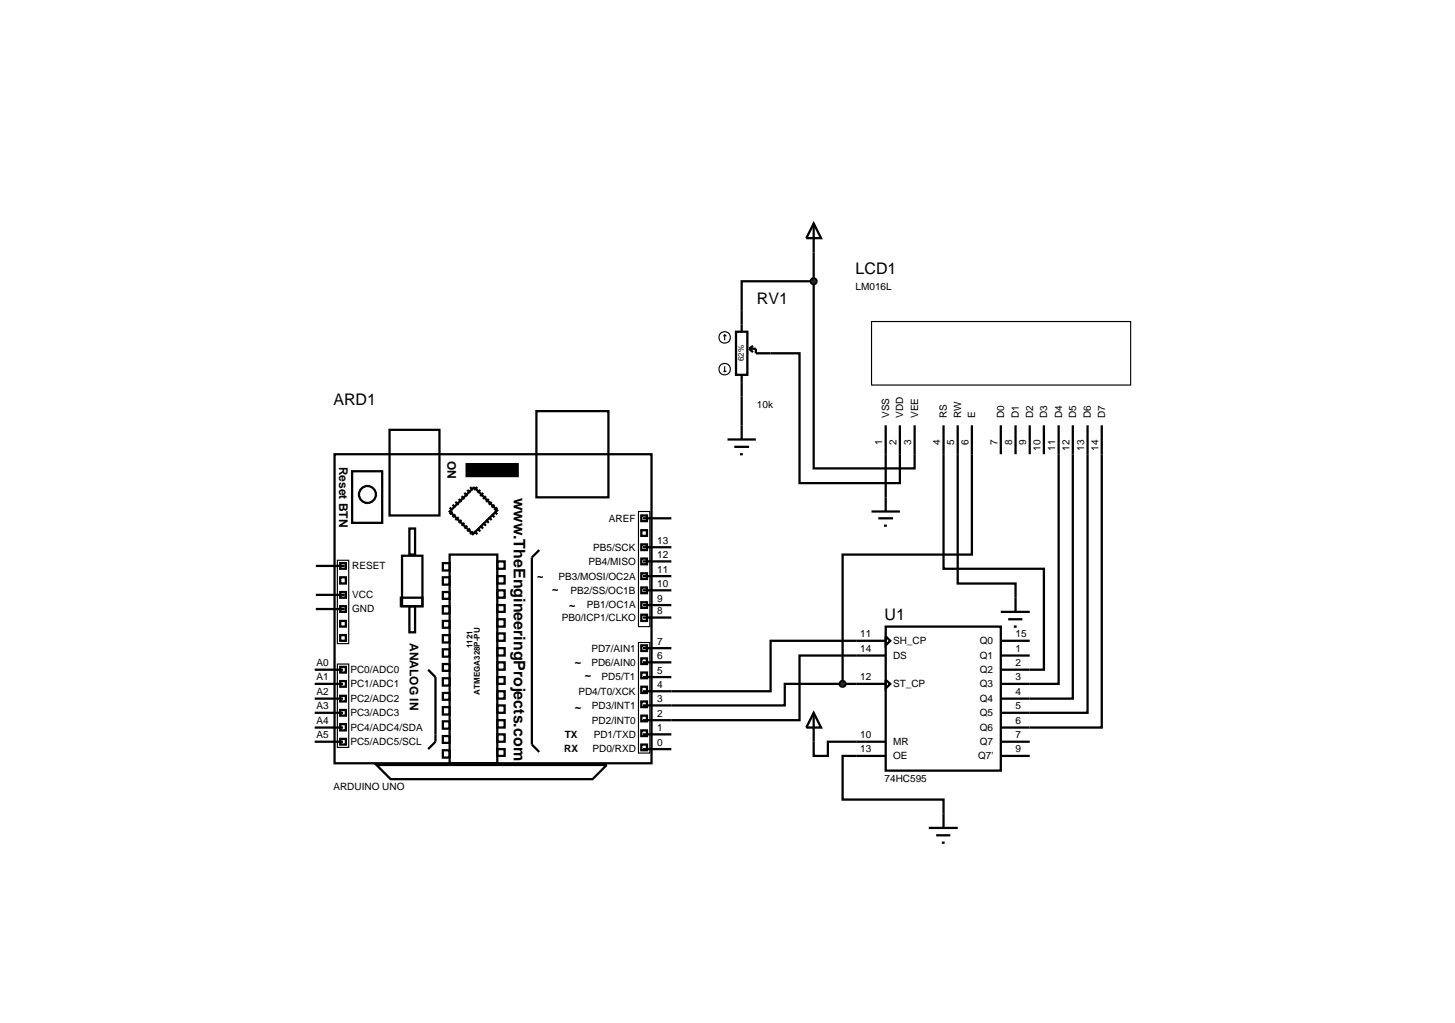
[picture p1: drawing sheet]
<svg xmlns="http://www.w3.org/2000/svg" width="257mm" height="180mm" viewBox="0 0 257 180" stroke-linecap="round" stroke-linejoin="round" font-family="sans-serif">
<g fill="none" stroke="#000" stroke-width=".4">
<path d="M143.5 49.6h-12.7v5.1M143.5 49.6v33h17.8v-7.6M143.5 44.5v5.1M68.7 75.8h8.8v15.1h-8.8zM94.6 72.5h12.7v15.2h-12.7zM130.8 69.9v5.1M135.9 62.3h5.1v22.9h17.7v-10.2M156.2 75v12.7M166.4 75v25.3h17.7v17.8h-7.6M168.9 75v27.9h10.2v5M171.4 75v22.8h-22.8v22.8M176.5 75v5.1"/>
<path d="M179.1 75v5.1M181.6 75v5.1M184.1 75v5.1M186.7 75v45.6h-10.2M189.2 75v48.2h-12.7M191.8 75v50.7h-15.3M194.3 75v53.3h-17.8M55.7 99.8h5.1M59 80.1h55.9v54.5h-55.9zM60 99.3h1v1h-1zM62.1 83.1h5.3v9.1h-5.3zM70.9 98h3.6v8.9h-3.6z"/>
<path d="M72.2 93.2h1v4.6h-1zM78.1 99.3h1.2v1.3h-1.2zM79.3 97.8h8.4v36.8h-8.4zM79.3 89.5l.5 .5M79.8 89l.5 .5M79.8 90.2l-.5 .5M80.3 88.5l.6 .5M80.3 90.7l-.5 .5M80.9 88l.5 .5M80.9 91.2l-.6 .5M81.4 87.5l.5 .5M81.4 91.7l-.5 .5"/>
<path d="M81.9 86.9l.5 .6M81.9 92.2l-.5 .5M82.4 86.4l.5 .5M82.4 92.7l-.5 .5M82.9 85.9l.5 .5M82.9 93.2l-.5 .5M83.4 93.7l-.5 .5M83.6 85.9l4.1 4.1-4.3 4.2-4.1-4zM83.6 93.7l.6 .5M84.2 93.2l.5 .5M84.2 85.9l-.6 .5M84.7 81.9h4.5v2h-4.5z"/>
<path d="M84.7 92.7l.5 .5M84.7 86.4l-.5 .5M85.2 92.2l.5 .5M85.2 86.9l-.5 .6M85.7 91.7l.5 .5M85.7 87.5l-.5 .5M86.2 91.2l.5 .5M86.2 88l-.5 .5M86.7 90.7l.5 .5M86.7 88.5l-.5 .5M87.2 90.2l.5 .5M87.2 89l-.5 .5"/>
<path d="M87.7 99h1.3v1.3h-1.3zM87.7 89.5l-.5 .5M95.1 97l-1.3 1.3v33l1.3 1.3M113.1 90.9h1v1h-1zM113.1 96h1v1h-1zM113.1 98.5h1v1h-1zM113.1 93.5h1v1h-1zM113.4 99h5M113.4 96.5h5M113.4 91.4h5M55.5 118.1h5M55.7 104.9h5.1"/>
<path d="M55.7 107.4h5.1M60 101.8h1v1.1h-1zM60 106.9h1v1h-1zM60 112h1v1h-1zM60 109.5h1v1h-1zM60 104.4h1v1h-1zM60 117.6h1v1h-1zM70.7 105.4h3.8v1.5h-3.8zM72.2 106.9h1v4.6h-1zM75.5 118.1l1.3 1.3v11.4l-1.3 1.3M78.1 101.8h1.2v1.3h-1.2zM78.1 104.4h1.2v1.2h-1.2z"/>
<path d="M78.1 106.9h1.2v1.3h-1.2zM78.1 109.5h1.2v1.2h-1.2zM78.1 112h1.2v1.3h-1.2zM78.1 114.5h1.2v1.3h-1.2zM78.1 117.1h1.2v1.2h-1.2zM78.1 119.6h1.2v1.3h-1.2zM87.7 101.6h1.3v1.3h-1.3zM87.7 104.1h1.3v1.3h-1.3zM87.7 106.7h1.3v1.2h-1.3zM87.7 109.2h1.3v1.3h-1.3zM87.7 111.7h1.3v1.3h-1.3zM87.7 114.3h1.3v1.3h-1.3z"/>
<path d="M87.7 116.8h1.3v1.3h-1.3zM87.7 119.4h1.3v1.2h-1.3zM113.1 101.1h1v1h-1zM113.1 103.6h1v1h-1zM113.1 106.2h1v1h-1zM113.1 108.4h1v1.1h-1zM113.1 113.8h1v1h-1zM113.1 116.1h1v1h-1zM113.1 118.6h1v1h-1zM113.4 119.4h5M113.4 116.8h5M113.4 114.3h5"/>
<path d="M113.4 108.9h5M113.4 106.7h5M113.4 104.1h5M113.4 101.6h5M156.2 110.5h20.3v25.4h-20.3zM156.2 115.6h-15.2v11.4h-27.6M156.2 113h-20.3v8.9h-22.5M156.2 112.2l.8 .8-.8 .8zM156.2 119.9l.8 .7-.8 .8zM176.5 113h5.1M176.5 115.6h5.1M176.5 107.9h5.1"/>
<path d="M177.8 109.2h2.5M178.8 110.5h.5M55.5 120.6h5M55.5 123.2h5M55.5 125.7h5M55.5 128.3h5M55.5 130.8h5M60 120.1h1v1h-1zM60 122.7h1v1h-1zM60 125.2h1v1h-1zM60 127.7h1v1.1h-1zM60 130.3h1v1h-1z"/>
<path d="M66.4 134.9h40.6l-2.5 2.5h-35.6zM78.1 122.2h1.2v1.2h-1.2zM78.1 124.7h1.2v1.3h-1.2zM78.1 127.2h1.2v1.3h-1.2zM78.1 129.8h1.2v1.2h-1.2zM78.1 132.3h1.2v1.3h-1.2zM87.7 121.9h1.3v1.3h-1.3zM87.7 124.4h1.3v1.3h-1.3zM87.7 127h1.3v1.3h-1.3zM87.7 129.5h1.3v1.3h-1.3zM87.7 132.1h1.3v1.2h-1.3zM113.1 121.1h1v1.1h-1z"/>
<path d="M113.1 123.7h1v1h-1zM113.1 126.2h1v1h-1zM113.1 128.8h1v1h-1zM113.1 131.3h1v1h-1zM113.4 132.1h5M113.4 129.5h5M143.5 125.7v7.6h2.5v-2.5h10.2M143.5 125.7l1.3 2.6h-2.6zM148.6 120.6h-10.2v3.8h-25M148.6 120.6h7.6M156.2 133.3h-7.6v7.7h17.8v5M176.5 130.8h5.1"/>
<path d="M176.5 133.3h5.1M163.8 146h5.1M165.1 147.3h2.5M166.1 148.6h.5"/>
<circle cx="64.8" cy="87.2" r="1.49"/>
</g>
<path d="M153.7 56.7h45.7v11.2h-45.7zM59.5 98.8h2v14.7h-2zM112.6 90.2h2v20.3h-2zM59.5 117.1h2v14.7h-2zM112.6 113.3h2v19.5h-2z" fill="none" stroke="#000" stroke-width=".2"/>
<path d="M82.1 82.9h9.4" fill="none" stroke="#000" stroke-width="2.5" stroke-linecap="butt"/>
<path d="M148.3 120.2l.3-.1-.5 .5zM148.6 120.1l.3 .1 .2 .4zM148.6 121.1l.5-.5-.2 .4zM148.1 120.6l.5 .5-.4-.2z" fill="#004000" stroke="#000" stroke-width=".4"/>
<path d="M148.6 120.1l.5 .5-.5 .5-.5-.5z" fill="#004000"/>
<g fill="none" stroke="#000" stroke-width=".4">
<path d="M143.5 39.4l1.3 2.6h-2.6zM143.5 39.4v5.1M129.8 58.5h2v7.6h-2zM130.8 54.7v3.8M128.3 77.5h5M129.5 78.8h2.6M130.8 66.1v3.8M130.8 75v2.5M132.1 61.5l.7 .6M132.1 61.5h1.2v.8h2.6M132.8 61l-.7 .5M130.5 80.1h.5"/>
<path d="M153.7 90.2h5M154.9 91.4h2.6M155.9 92.7h.5M156.2 87.7v2.5"/>
</g>
<g fill="none" stroke="#000" stroke-width=".2">
<path d="M127.8 59l-.2 .3M127.8 59l.3 .3M127.8 59v1M127.6 65.4l.2 .2M127.8 64.6v1M128.1 65.4l-.3 .2"/>
<circle cx="127.8" cy="59.5" r="1.01"/>
<circle cx="127.8" cy="65.1" r="1.01"/>
</g>
<path d="M143.1 49.3l.4-.2-.5 .5zM143.5 49.1l.3 .1 .2 .4zM144 49.6l-.1 .3-.4 .2zM143 49.6l.5 .5-.3-.1z" fill="#004000" stroke="#000" stroke-width=".4"/>
<path d="M143 49.6l.5-.5 .5 .5-.5 .5z" fill="#004000"/>
<g font-size="2.8">
<text x="133.5" y="53.6">RV1</text>
<text x="150.9" y="48.4">LCD1</text>
<text x="58.8" y="71.4">ARD1</text>
<text x="90.6" y="87.8" transform="rotate(90 90.6 87.8)">www.TheEngineeringProjects.com</text>
<text x="156" y="109.4">U1</text>
</g>
<g font-size="2.1">
<text x="59.8" y="82.3" transform="rotate(90 59.8 82.3)">Reset BTN</text>
<text x="78.9" y="81.2" transform="rotate(90 78.9 81.2)">ON</text>
<text x="94.7" y="102.2">~</text>
<text x="97.3" y="104.6">~</text>
<text x="100.3" y="107.3">~</text>
<text x="72.3" y="113.4" transform="rotate(90 72.3 113.4)">ANALOG IN</text>
<text x="101.3" y="117.4">~</text>
<text x="103.1" y="119.7">~</text>
<text x="101.3" y="125.3">~</text>
</g>
<g font-size="1.8">
<text x="150.9" y="51.2">LM016L</text>
<text x="133.5" y="71.9">10k</text>
<text x="156.8" y="73.7" transform="rotate(-90 156.8 73.7)">VSS</text>
<text x="159.3" y="73.7" transform="rotate(-90 159.3 73.7)">VDD</text>
<text x="161.9" y="73.7" transform="rotate(-90 161.9 73.7)">VEE</text>
<text x="167" y="73.7" transform="rotate(-90 167 73.7)">RS</text>
<text x="169.5" y="73.7" transform="rotate(-90 169.5 73.7)">RW</text>
<text x="172" y="73.7" transform="rotate(-90 172 73.7)">E</text>
<text x="177.1" y="73.7" transform="rotate(-90 177.1 73.7)">D0</text>
<text x="179.7" y="73.7" transform="rotate(-90 179.7 73.7)">D1</text>
<text x="182.2" y="73.7" transform="rotate(-90 182.2 73.7)">D2</text>
<text x="184.7" y="73.7" transform="rotate(-90 184.7 73.7)">D3</text>
<text x="187.3" y="73.7" transform="rotate(-90 187.3 73.7)">D4</text>
<text x="189.8" y="73.7" transform="rotate(-90 189.8 73.7)">D5</text>
<text x="192.4" y="73.7" transform="rotate(-90 192.4 73.7)">D6</text>
<text x="194.9" y="73.7" transform="rotate(-90 194.9 73.7)">D7</text>
<text x="155.6" y="78.5" transform="rotate(-90 155.6 78.5)">1</text>
<text x="158.1" y="78.5" transform="rotate(-90 158.1 78.5)">2</text>
<text x="160.7" y="78.5" transform="rotate(-90 160.7 78.5)">3</text>
<text x="165.8" y="78.5" transform="rotate(-90 165.8 78.5)">4</text>
<text x="168.3" y="78.5" transform="rotate(-90 168.3 78.5)">5</text>
<text x="170.8" y="78.5" transform="rotate(-90 170.8 78.5)">6</text>
<text x="175.9" y="78.5" transform="rotate(-90 175.9 78.5)">7</text>
<text x="178.5" y="78.5" transform="rotate(-90 178.5 78.5)">8</text>
<text x="181" y="78.5" transform="rotate(-90 181 78.5)">9</text>
<text x="183.5" y="79.5" transform="rotate(-90 183.5 79.5)">10</text>
<text x="186.1" y="79.5" transform="rotate(-90 186.1 79.5)">11</text>
<text x="188.6" y="79.5" transform="rotate(-90 188.6 79.5)">12</text>
<text x="191.2" y="79.5" transform="rotate(-90 191.2 79.5)">13</text>
<text x="193.7" y="79.5" transform="rotate(-90 193.7 79.5)">14</text>
<text x="107.4" y="92">AREF</text>
<text x="115.9" y="95.9">13</text>
<text x="62.1" y="100.4">RESET</text>
<text x="103.8" y="99.6">PB4/MISO</text>
<text x="104.6" y="97.1">PB5/SCK</text>
<text x="115.9" y="101">11</text>
<text x="115.9" y="98.4">12</text>
<text x="62.1" y="105.5">VCC</text>
<text x="62.1" y="108">GND</text>
<text x="98.5" y="102.2">PB3/MOSI/OC2A</text>
<text x="100.6" y="104.7">PB2/SS/OC1B</text>
<text x="103.5" y="107.3">PB1/OC1A</text>
<text x="115.9" y="106.1">9</text>
<text x="115.9" y="103.5">10</text>
<text x="99.1" y="109.5">PB0/ICP1/CLKO</text>
<text x="115.9" y="113.7">7</text>
<text x="115.9" y="108.3">8</text>
<text x="151.7" y="112.4">11</text>
<text x="157.5" y="113.6">SH_CP</text>
<text x="172.8" y="113.6">Q0</text>
<text x="179.1" y="112.4">15</text>
<text x="55.8" y="120">A1</text>
<text x="55.8" y="117.5">A0</text>
<text x="61.8" y="118.7">PC0/ADC0</text>
<text x="104.3" y="117.4">PD6/AIN0</text>
<text x="104.3" y="114.9">PD7/AIN1</text>
<text x="106.1" y="120">PD5/T1</text>
<text x="115.9" y="118.8">5</text>
<text x="115.9" y="116.2">6</text>
<text x="151.7" y="120">12</text>
<text x="151.7" y="115">14</text>
<text x="157.5" y="116.2">DS</text>
<text x="172.8" y="116.2">Q1</text>
<text x="172.8" y="118.7">Q2</text>
<text x="179.1" y="115">1</text>
<text x="179.1" y="117.5">2</text>
<text x="179.1" y="120">3</text>
<text x="55.8" y="125.1">A3</text>
<text x="55.8" y="122.6">A2</text>
<text x="61.8" y="123.8">PC2/ADC2</text>
<text x="61.8" y="121.2">PC1/ADC1</text>
<text x="102" y="122.5">PD4/T0/XCK</text>
<text x="104.4" y="125">PD3/INT1</text>
<text x="115.9" y="123.8">3</text>
<text x="115.9" y="121.3">4</text>
<text x="157.5" y="121.2">ST_CP</text>
<text x="172.8" y="121.2">Q3</text>
<text x="172.8" y="123.8">Q4</text>
<text x="179.1" y="122.6">4</text>
<text x="179.1" y="125.1">5</text>
<text x="55.8" y="130.2">A5</text>
<text x="55.8" y="127.7">A4</text>
<text x="61.8" y="131.4">PC5/ADC5/SCL</text>
<text x="61.8" y="128.9">PC4/ADC4/SDA</text>
<text x="61.8" y="126.3">PC3/ADC3</text>
<text x="99.6" y="130.1">TX</text>
<text x="104.4" y="127.6">PD2/INT0</text>
<text x="104.7" y="130.1">PD1/TXD</text>
<text x="115.9" y="131.5">0</text>
<text x="115.9" y="128.9">1</text>
<text x="115.9" y="126.4">2</text>
<text x="151.7" y="130.2">10</text>
<text x="157.5" y="131.4">MR</text>
<text x="172.8" y="126.3">Q5</text>
<text x="172.8" y="128.9">Q6</text>
<text x="172.8" y="131.4">Q7</text>
<text x="179.1" y="127.7">6</text>
<text x="179.1" y="130.2">7</text>
<text x="99.5" y="132.7">RX</text>
<text x="104.5" y="132.7">PD0/RXD</text>
<text x="151.7" y="132.7">13</text>
<text x="156" y="137.9">74HC595</text>
<text x="157.5" y="133.9">OE</text>
<text x="172.5" y="133.9">Q7'</text>
<text x="179.1" y="132.7">9</text>
<text x="58.8" y="139.4">ARDUINO UNO</text>
</g>
<g font-size="1.4">
<text x="131.2" y="63.7" transform="rotate(-90 131.2 63.7)">62%</text>
<text x="83.3" y="114.3" transform="rotate(-90 83.3 114.3)">1121</text>
<text x="84.6" y="122.5" transform="rotate(-90 84.6 122.5)">ATMEGA328P-PU</text>
</g>
</svg>
